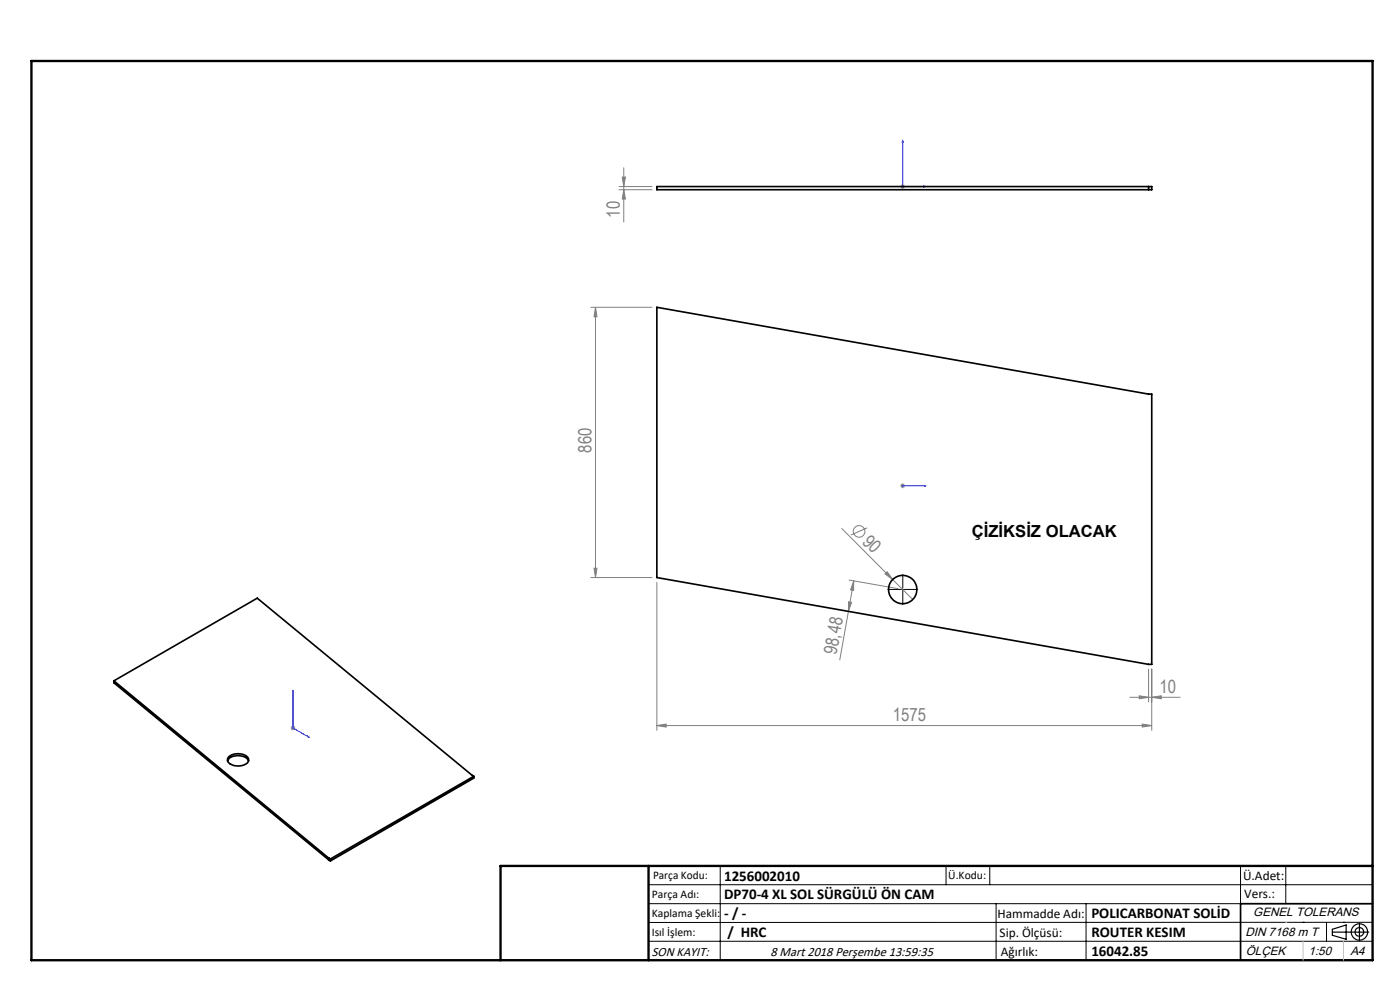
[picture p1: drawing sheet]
<svg xmlns="http://www.w3.org/2000/svg" width="297mm" height="210mm" viewBox="0 0 297 210" stroke-linecap="round" stroke-linejoin="round" font-family="sans-serif">
<g fill="none" stroke="#808080" stroke-width=".21">
<path d="M131.3 39.6h7M132 37.6h.7l-.4 2zM132.3 35.6v11.5M191 39.6h1M191.1 39.2l.7 .7M191.5 39.1v1M191.8 39.2l-.7 .7M131.3 40.2h7M132.3 40.2l.4 2h-.7zM125.3 65.2h13M126.3 65.2l.3 2h-.6zM126.3 65.2v57.3"/>
<path d="M178.6 112.1l10.8 10.8M184 112l-3.5 1.5M191 103h1M191.1 102.7l.7 .7M191.5 102.5v1.1M191.8 102.7l-.7 .7M125.3 122.5h13M126 120.5h.6l-.3 2zM139.3 123.5v31.4M180 129.7l-1.8 10.3M180 127.7l.7 .1-.7 1.9zM180.1 123l10.4 1.9"/>
<path d="M181.1 123.2l-1.1 6.5M181.1 123.2v2.1l-.7-.2zM187.7 121.7l.5-.4 1.2 1.6zM189.4 122.9l4.2 4.3M61.7 154.4h1M61.8 154.1l.7 .7M62.2 153.9v1M62.5 154.1l-.7 .7M139.3 153.9l2-.3v.6zM139.3 153.9h105M239.7 147.9h10.7M241.7 147.6l2 .3-2 .3z"/>
<path d="M242.3 153.6l2 .3-2 .3zM243.7 141.9v7M244.3 147.9l2-.3v.6zM244.3 141.9v13"/>
<circle cx="182.3" cy="112.7" r="1.23"/>
</g>
<g fill="none" stroke="#000" stroke-width=".25">
<path d="M282.6 197.7h7.8M282.6 197.1l3-.9v3l-3-.8zM288.4 195.8v3.8M106.2 203.7h185"/>
<circle cx="288.4" cy="197.7" r="1.74"/>
<circle cx="288.4" cy="197.7" r=".93"/>
</g>
<path d="M191.5 29.7l.1 .5h-.2zM191.5 29.7v9.9h4.9M195.9 39.4l.5 .2-.5 .1zM191.4 103h.2zM191.5 103h.1M191.5 103h4.9M196.4 103h-.5h.5M62.2 146.4v8l3.5 2M62.2 146.4l.1 .5-.2-.2zM65.3 156.2l.4 .2-.4-.1z" fill="none" stroke="#00f" stroke-width=".21"/>
<path d="M191.2 125h-2.8M191.5 124.7v-2.8M191.5 125.4v2.8M191.9 125h2.8" fill="none" stroke="#000" stroke-width=".21" stroke-dasharray="15.2 1.3 1.3 1.3"/>
<g fill="none" stroke="#000" stroke-width=".21">
<path d="M191.3 125.1h.4M191.5 124.9v.3M137.6 187.7h153.6M137.6 191.7h153.6M137.6 199.7h153.6M152.8 183.7v20M200.7 183.7v4M210 183.7v4M211.3 191.7v12M230.4 191.7v12M263.2 183.7v20M272.8 183.7v8"/>
<path d="M276.4 195.6h.1M281.4 195.6v4.1M285 195.6h.1M291.2 195.6l-153.6 .1"/>
</g>
<path d="M291.2 191.7h-28v12" fill="none" stroke="#000" stroke-width=".35"/>
<path d="M6.7 12.9h284.5v190.8h-284.5zM137.6 183.7v20M291.2 183.7h-185v20" fill="none" stroke="#000" stroke-width=".5"/>
<path d="M276.4 199.7v4M285 199.7v4" fill="none" stroke="#c0c0c0" stroke-width=".21"/>
<path d="M272.8 195.6h.1" fill="none" stroke="#c0c0c0" stroke-width=".25"/>
<g fill="#00f">
<path d="M195.9 103h.5zM191.4 103h.2z"/>
<path d="M195.9 39.4l.5 .2-.5 .1zM191.5 29.7l.1 .5h-.2z"/>
<path d="M65.3 156.2l.4 .2-.4-.1zM62.2 146.4l.1 .5-.2-.2z"/>
</g>
<g fill="#808080">
<path d="M187.7 121.7l.5-.4 1.2 1.6z"/>
<path d="M139.3 153.9l2-.3v.6zM242.3 153.6l2 .3-2 .3zM241.7 147.6l2 .3-2 .3zM244.3 147.9l2-.3v.6z"/>
<path d="M181.1 123.2v2.1l-.7-.2zM180 127.7l.7 .1-.7 1.9z"/>
<path d="M126.3 65.2l.3 2h-.6zM126 120.5h.6l-.3 2zM132 37.6h.7l-.4 2zM132.3 40.2l.4 2h-.7z"/>
</g>
<g fill="none" stroke="#000" stroke-width=".35">
<path d="M139.3 39.6h105v.6h-105zM243.7 39.6v.6M139.3 65.2l104.4 18.4h.6v57.3h-.6l-104.4-18.4zM24.2 144.4l30.4-17.5 45.9 37.8M24.2 144.4l45.5 37.6M24.2 144.4v.4l45.5 37.6M48.3 161.4a2.86 2.86 0 0 1 3.7-.8l.6 .5 .1 .3M48.5 160.6a3 3 0 0 1 4.1 .2 1.18 1.18 0 0 1-1.1 1.5 2.64 2.64 0 0 1-3.2-.9v-.4zM100.5 164.7l-30.4 17.5M100.5 164.7v.4l-30.4 17.5M69.7 182l.4 .2M69.7 182.4l.4 .2"/>
<path d="M69.7 182v.4M70.1 182.2v.4"/>
<circle cx="191.5" cy="125.1" r="3"/>
</g>
<g font-size="3.9" fill="#808080">
<text x="131.5" y="46.2" transform="rotate(-90 131.5 46.2)">10</text>
<text x="125.5" y="96" transform="rotate(-90 125.5 96)">860</text>
<text x="182.8" y="115.1" transform="rotate(45 182.8 115.1)">90</text>
<text x="177.5" y="138.9" transform="rotate(-80 177.5 138.9)">98,48</text>
<text x="246" y="147">10</text>
<text x="189.4" y="153">1575</text>
</g>
<text font-size="3.5" x="206.2" y="113.8">ÇİZİKSİZ OLACAK</text>
<g font-size="3.2">
<text x="153.6" y="190.8">DP70-4 XL SOL SÜRGÜLÜ ÖN CAM</text>
<text x="153.6" y="186.8">1256002010</text>
<text x="153.6" y="194.8">- / -</text>
<text x="231.5" y="194.8">POLICARBONAT SOLİD</text>
<text x="154.3" y="198.8">/ HRC</text>
<text x="231.5" y="198.7">ROUTER KESIM</text>
<text x="231.5" y="202.8">16042.85</text>
</g>
<g font-size="2.8">
<text x="263.7" y="186.7">Ü.Adet:</text>
<text x="263.9" y="190.5">Vers.:</text>
<text x="211.6" y="194.8">Hammadde Adı:</text>
<text x="138.3" y="202.8">SON KAYIT:</text>
<text x="163.4" y="202.8">8 Mart 2018 Perşembe 13:59:35</text>
<text x="212.1" y="198.7">Sip. Ölçüsü:</text>
<text x="212.3" y="202.7">Ağırlık:</text>
</g>
<g font-size="2.6">
<text x="265.9" y="194.4">GENEL TOLERANS</text>
<text x="264.2" y="198.5">DIN 7168 m T</text>
<text x="264.3" y="202.6">ÖLÇEK</text>
<text x="277.6" y="202.6">1:50</text>
<text x="286.5" y="202.6">A4</text>
</g>
<g font-size="2.5">
<text x="138.3" y="190.5">Parça Adı:</text>
<text x="138.5" y="186.5">Parça Kodu:</text>
<text x="201.2" y="186.5">Ü.Kodu:</text>
<text x="138.3" y="194.5">Kaplama Şekli:</text>
<text x="138.3" y="198.6">Isıl İşlem:</text>
</g>
</svg>
